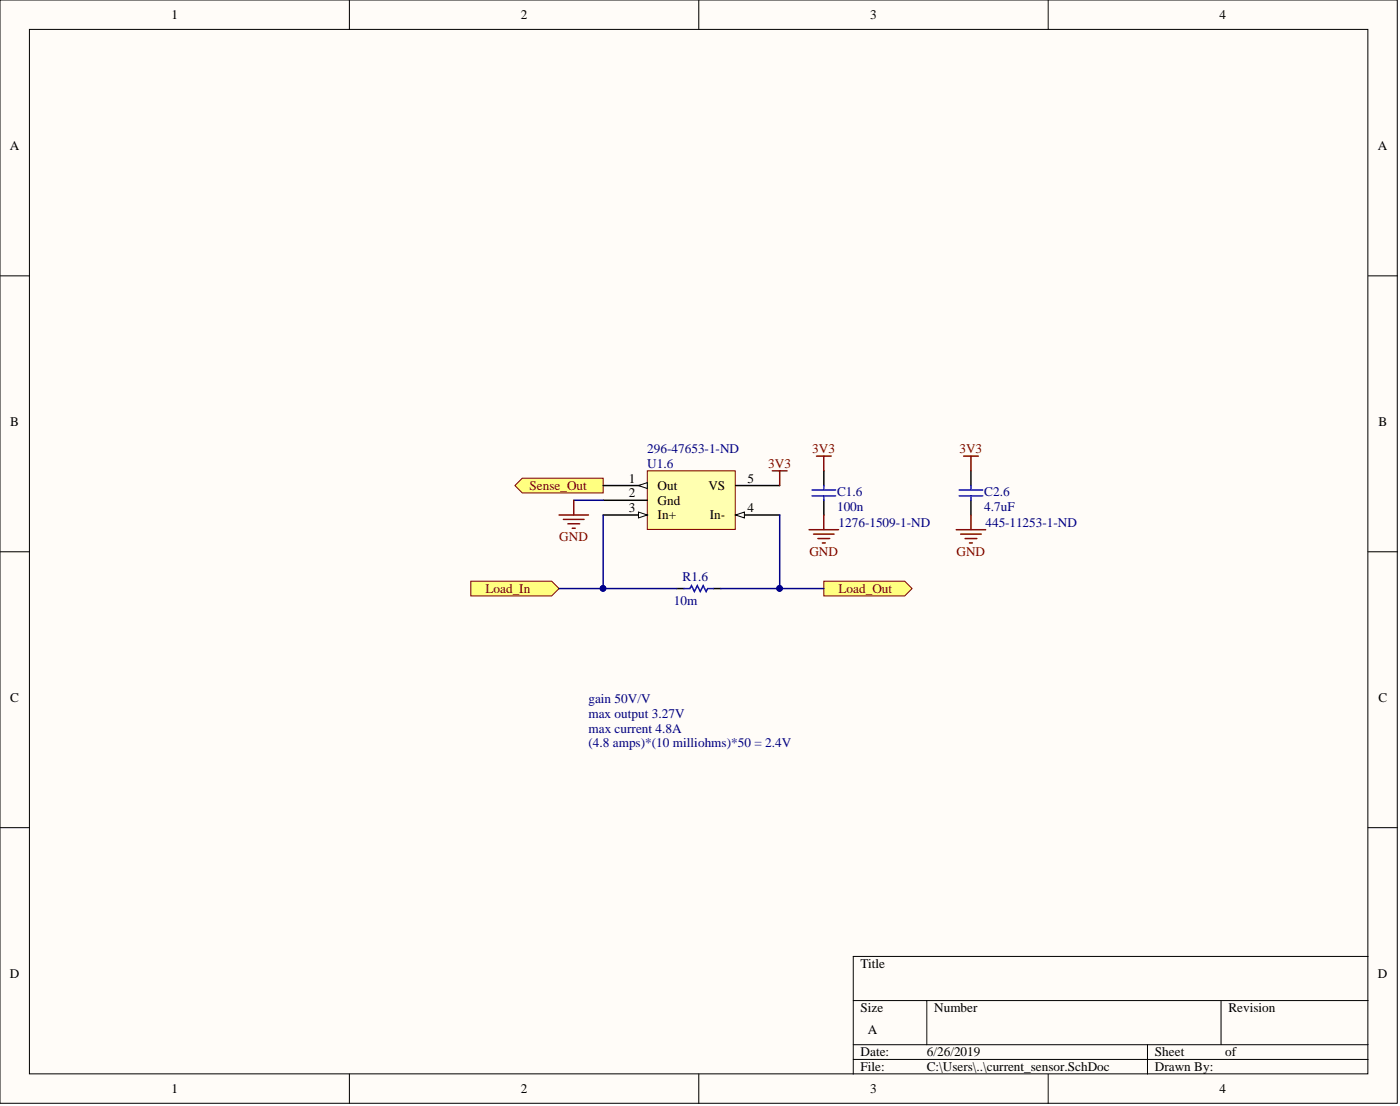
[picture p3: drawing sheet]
<svg xmlns="http://www.w3.org/2000/svg" width="241mm" height="190mm" viewBox="0 0 241 190" stroke-linecap="round" stroke-linejoin="round" font-family="sans-serif">
<g fill="#fffcf8" stroke="#000" stroke-width=".17">
<path d="M0 0h240.8v190h-240.8z"/>
<path d="M5.1 5.1h230.7v179.9h-230.7z"/>
</g>
<g fill="none" stroke="#000" stroke-width=".17">
<path d="M60.2 0v5.1M120.4 0v5.1M180.7 0v5.1M0 47.5h5.1M235.8 47.5h5.1M0 95h5.1M235.8 95h5.1M0 142.6h5.1M235.8 142.6h5.1M147.1 172.3h88.7M147.1 179.9h88.7M159.7 172.3v7.6"/>
<path d="M197.8 179.9v5.1M210.5 172.3v7.6M235.8 164.7h-88.7v20.3M60.2 185v5.1M120.4 185v5.1M147.1 182.5h88.7M180.7 185v5.1"/>
</g>
<g fill="#ffff80" stroke="#800000" stroke-width=".17">
<path d="M81.1 100.1h14l1.3 1.3-1.3 1.2h-14z" fill-rule="evenodd"/>
<path d="M142 100.1h13.9l1.3 1.3-1.3 1.2h-13.9z" fill-rule="evenodd"/>
<path d="M88.7 83.6l1.3-1.2h14v2.5h-14z" fill-rule="evenodd"/>
</g>
<path d="M111.6 81.1h15.1v10.1h-15.1z" fill="#ffffb0" stroke="#800000" stroke-width=".17"/>
<path d="M104 83.6h7.6" fill="none" stroke="#000" stroke-width=".25"/>
<path d="M110 83.6l1.6-.5v1z" fill="#fffcf8"/>
<path d="M110 83.6l1.6-.5v1z" fill="none" stroke="#000" stroke-width=".17"/>
<path d="M104 86.2h7.6M104 88.7h7.6" fill="none" stroke="#000" stroke-width=".25"/>
<path d="M110 88.2l1.6 .5-1.6 .5z" fill="#fffcf8"/>
<path d="M110 88.2l1.6 .5-1.6 .5z" fill="none" stroke="#000" stroke-width=".17"/>
<path d="M126.8 88.7h7.6" fill="none" stroke="#000" stroke-width=".25"/>
<path d="M126.8 88.7l1.5-.5v1z" fill="#fffcf8"/>
<path d="M126.8 88.7l1.5-.5v1z" fill="none" stroke="#000" stroke-width=".17"/>
<path d="M126.8 83.6h7.6M142 81.1v2.5M142 86.2v2.5M167.3 81.1v2.5M167.3 86.2v2.5M116.6 101.4h1.3M123 101.4h1.2" fill="none" stroke="#000" stroke-width=".25"/>
<path d="M140 85.4h4M140 84.4h4M142 83.6v.8M142 85.4v.8M165.3 85.4h4.1M165.3 84.4h4.1M167.3 83.6v.8M167.3 85.4v.8M117.9 101.4h1l.3-.5 .5 1 .5-1 .5 1 .5-1 .5 1 .3-.5h1" fill="none" stroke="#00f" stroke-width=".25"/>
<path d="M98.9 86.2h5.1M104 88.7v12.7h-7.6M134.4 88.7v12.7M104 101.4h12.6M124.2 101.4h17.8" fill="none" stroke="#000080" stroke-width=".25"/>
<g fill="#000080" stroke="#000080" stroke-width=".17">
<circle cx="103.9" cy="101.4" r=".48"/>
<circle cx="134.4" cy="101.4" r=".48"/>
</g>
<g fill="none" stroke="#800000" stroke-width=".25">
<path d="M140.7 78.6h2.6M142 78.6v2.5M166.1 78.6h2.5M167.3 78.6v2.5M96.4 88.7h5M97.1 89.5h3.6M97.9 90.2h2M98.6 91h.5M98.9 86.2v2.5M133.1 81.1h2.6M134.4 81.1v2.5M139.5 91.2h5"/>
<path d="M140.2 92h3.6M141 92.8h2M141.7 93.5h.5M142 88.7v2.5M164.8 91.2h5.1M165.6 92h3.5M166.3 92.8h2.1M167.1 93.5h.5M167.3 88.7v2.5"/>
</g>
<g font-size="2.3">
<text x="29.5" y="3.3">1</text>
<text x="89.8" y="3.3">2</text>
<text x="150" y="3.3">3</text>
<text x="210.2" y="3.3">4</text>
<text x="1.7" y="25.8">A</text>
<text x="237.5" y="25.8">A</text>
<text x="1.8" y="73.3">B</text>
<text x="237.6" y="73.3">B</text>
<text x="108.4" y="83.1">1</text>
<text x="128.8" y="83.1">5</text>
<text x="108.4" y="85.7">2</text>
<text x="108.4" y="88.2">3</text>
<text x="113.3" y="84.4">Out</text>
<text x="113.3" y="86.9">Gnd</text>
<text x="113.3" y="89.5">In+</text>
<text x="122.1" y="84.4">VS</text>
<text x="122.3" y="89.5">In-</text>
<text x="128.8" y="88.2">4</text>
<text x="1.8" y="120.8">C</text>
<text x="237.6" y="120.8">C</text>
<text x="148.3" y="166.8">Title</text>
<text x="1.7" y="168.4">D</text>
<text x="237.5" y="168.4">D</text>
<text x="148.3" y="174.4">Size</text>
<text x="149.6" y="178.2">A</text>
<text x="161" y="174.4">Number</text>
<text x="211.7" y="174.4">Revision</text>
<text x="148.3" y="182">Date:</text>
<text x="148.3" y="184.5">File:</text>
<text x="159.7" y="182">6/26/2019</text>
<text x="159.7" y="184.5">C:\Users\..\current_sensor.SchDoc</text>
<text x="199" y="182">Sheet</text>
<text x="199" y="184.5">Drawn By:</text>
<text x="211.2" y="182">of</text>
<text x="29.5" y="188.3">1</text>
<text x="89.8" y="188.3">2</text>
<text x="150" y="188.3">3</text>
<text x="210.2" y="188.3">4</text>
</g>
<g font-size="2.3" fill="#000080">
<text x="111.6" y="78.1">296-47653-1-ND</text>
<text x="111.6" y="80.6">U1.6</text>
<text x="144.3" y="87.9">100n</text>
<text x="144.3" y="85.4">C1.6</text>
<text x="169.6" y="85.4">C2.6</text>
<text x="169.6" y="87.9">4.7uF</text>
<text x="144.5" y="90.7">1276-1509-1-ND</text>
<text x="169.9" y="90.7">445-11253-1-ND</text>
<text x="117.7" y="100.1">R1.6</text>
<text x="116.1" y="104.2">10m</text>
<text x="101.4" y="121.1">gain 50V/V</text>
<text x="101.4" y="123.7">max output 3.27V</text>
<text x="101.4" y="126.2">max current 4.8A</text>
<text x="101.4" y="128.7">(4.8 amps)*(10 milliohms)*50 = 2.4V</text>
</g>
<g font-size="2.3" fill="#800000">
<text x="132.4" y="80.6">3V3</text>
<text x="140" y="78.1">3V3</text>
<text x="165.4" y="78.1">3V3</text>
<text x="91.3" y="84.4">Sense_Out</text>
<text x="96.4" y="93.3">GND</text>
<text x="139.5" y="95.8">GND</text>
<text x="164.9" y="95.8">GND</text>
<text x="83.7" y="102.1">Load_In</text>
<text x="144.5" y="102.1">Load_Out</text>
</g>
</svg>
